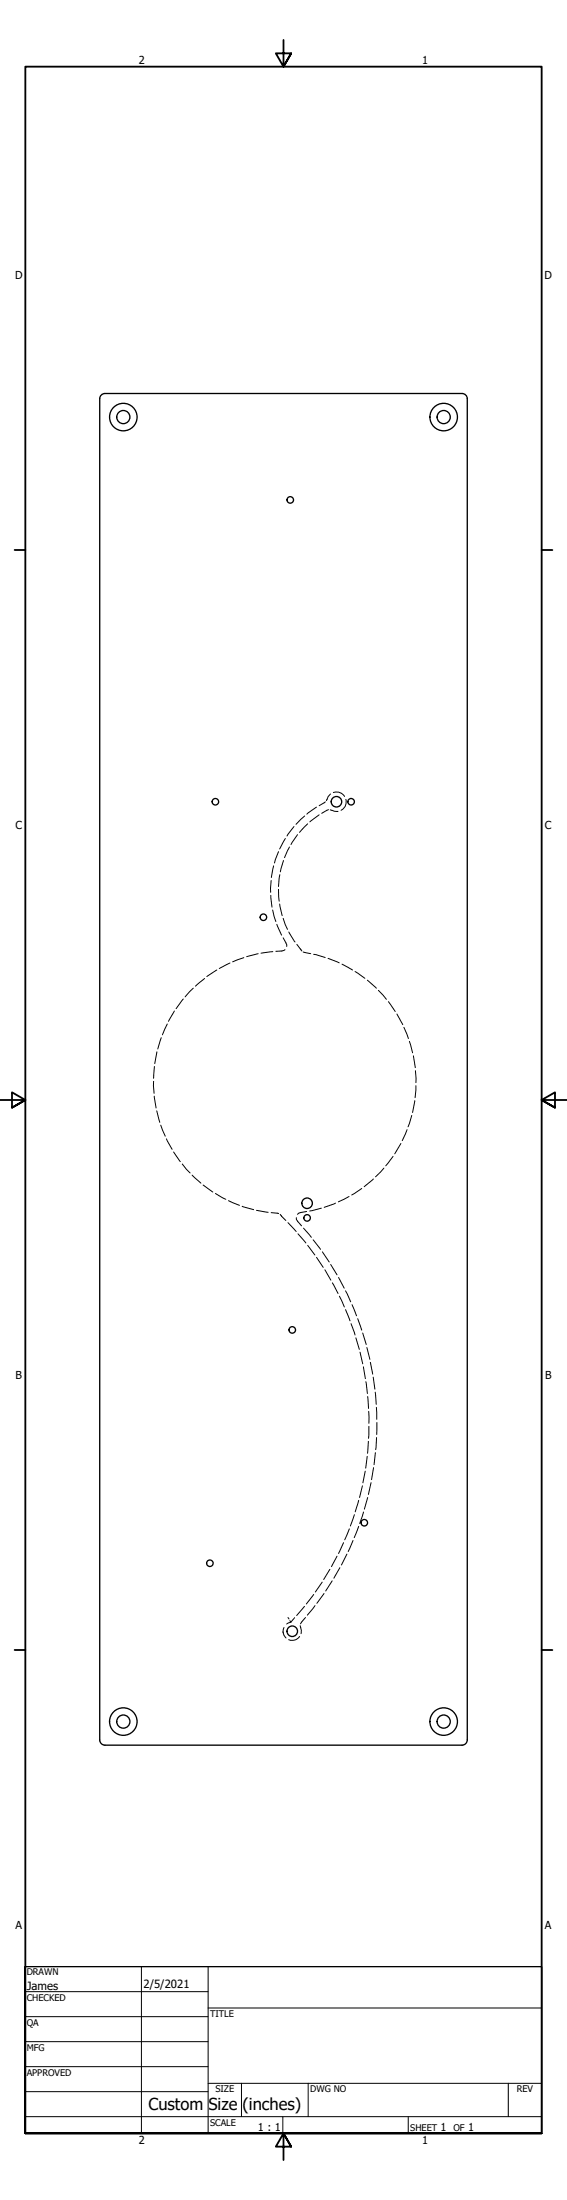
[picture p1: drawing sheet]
<svg xmlns="http://www.w3.org/2000/svg" width="216mm" height="838mm" viewBox="0 0 216 838" stroke-linecap="round" stroke-linejoin="round" font-family="sans-serif">
<!-- layer: Hidden (ANSI) -->
<g fill="none" stroke="#000" stroke-width=".38">
<path d="M108.6 319.5l-2.1 4M112 314.9l-2.7 3.6M113.3 318l-2.5 3.8M116 310.9l-3.3 3.2M117.2 313.9l-3.2 3.2M120.5 307.5l-3.7 2.7M121.5 310.5l-3.5 2.6M123.9 305.5l-2.4 1.5M125.1 308.5l-2.6 1.4M125.7 308.5l1.7 .6h1.3M125.9 302.5l-.9 1-.7 1.6M126.9 301.9a3.5 3.5 0 0 1 4.3 1.6"/>
<path d="M131.7 304.5a3.6 3.6 0 0 1-1.8 4.2M103.3 335.5l-.2 4.5M104.2 329.9l-.9 4.4M106 338.8l.3 4.5M106 324.5l-1.5 4.3M106.6 333.2l-.6 4.6M107.9 327.9l-1.2 4.3M110.2 322.7l-1.9 4.1M103.1 341.1l.5 4.5M103.8 346.7l1.2 4.4M105.4 352.2l1.9 4.1M106.5 344.4l.9 4.5"/>
<path d="M107.8 349.9l1.7 4.2M107.8 357.3l1.4 2.7v.6M110 355.1l2.3 3.8M113 359.8l1.9 2.5M73.6 376.5l-3.1 3.3M77.9 372.8l-3.5 2.9M82.5 369.6l-3.8 2.4M87.6 366.9l-4.1 2.1M92.8 364.9l-4.2 1.6M98.3 363.3l-4.4 1.2M103.9 362.6l-4.5 .6M108.5 361.8l-1.2 .5-2.3 .2"/>
<path d="M115.4 362.7l2.9 .6M119.4 363.6l4.4 1.2M124.9 365.1l4.3 1.7M130.2 367.3l4 2.3M135.2 370.1l3.7 2.6M139.9 373.4l3.4 3.1M144.1 377.3l3 3.4M61.4 395.4l-1.3 4.3M63.7 390.1l-1.9 4.2M66.4 385.2l-2.3 3.9M69.8 380.6l-2.7 3.7M147.9 381.6l2.6 3.8"/>
<path d="M151.1 386.3l2.3 4.1M153.8 391.4l1.7 4.3M155.9 396.7l1.2 4.4M58.5 412l.2 4.6M58.7 417.6l.7 4.5M58.8 406.3l-.3 4.5M59.8 400.7l-.9 4.6M157.4 402.3l.7 4.5M157.9 419.4l-.8 4.5M158.2 407.9l.2 4.6M158.4 413.6l-.3 4.6M59.7 423.2l1.1 4.4"/>
<path d="M61.2 428.7l1.7 4.2M63.4 433.9l2.1 4M66.1 438.9l2.5 3.7M152.7 435.7l-2.4 3.9M155 430.4l-1.8 4.2M156.8 425l-1.4 4.3M69.4 443.5l3 3.4M73.2 447.7l3.3 3.1M77.3 451.5l3.7 2.7M82 454.7l4 2.2M87 457.5l4.2 1.7M92.2 459.6l4.4 1.3"/>
<path d="M127.8 458.4l-4.4 1.6M132.9 455.9l-4.1 2M137.7 452.8l-3.8 2.5M142.2 449.2l-3.5 2.9M146.2 445.1l-3.2 3.3M149.7 440.6l-2.8 3.6M97.7 461.1l4.4 .8M103.3 462l2.8 .3M106.7 462.7l.4 .5M107.1 463.2h.1M107.2 463.3l1.6 1.7M109.7 465.8l3.1 3.4"/>
<path d="M112.8 463.9v.7l2 2.4M113.5 470.1l3 3.5M115.6 467.9l3 3.5M116.8 461.6l-3.1 .6-.4 .5M117.2 474.5l2.7 3.7M119.3 472.4l2.7 3.6M120.5 479l2.6 3.9M122.4 460.3l-4.5 1.1M122.7 476.9l2.6 3.9M123.7 483.8l2.3 3.9M125.9 481.8l2.4 3.9M126.6 488.8l2.1 4"/>
<path d="M128.9 486.7l2.2 4.1M129.2 493.8l1.9 4.2M131.6 491.8l1.9 4.2M131.6 499l1.7 4.2M134 497.1l1.8 4.2M133.7 504.3l1.5 4.3M135.5 509.7l1.3 4.4M136.2 502.4l1.5 4.4M137.1 515.2l1 4.4M138.1 507.9l1.3 4.4M139.7 513.4l1.1 4.5M141 519l.9 4.6"/>
<path d="M138.4 520.8l.7 4.5M139.3 526.4l.6 4.5M140 532.1l.3 4.5M140.4 537.7l.1 4.6M142.1 524.7l.6 4.6M142.9 530.4l.4 4.7M143.3 536.2l.1 4.6M139.8 554.9l-.5 4.5M140.3 549.1l-.3 4.6M140.5 543.4l-.2 4.6M142.2 559.2l-.7 4.6M142.9 553.5l-.5 4.5"/>
<path d="M143.4 547.7l-.3 4.6M143.5 542l-.1 4.5M134.9 577.1l-1.5 4.3M136.6 571.6l-1.3 4.4M138 566.1l-1.1 4.4M138.4 576.1l-1.4 4.4M139.1 560.5l-.9 4.5M140 570.5l-1.3 4.5M141.3 564.9l-1 4.5M125.6 597.9l-2.3 3.9M128.3 592.9l-2.1 4M129.4 597.3l-2.3 4"/>
<path d="M130.8 587.8l-1.9 4.1M132.1 592.1l-2.1 4.2M133 582.5l-1.7 4.2M134.4 586.9l-1.8 4.2M136.6 581.5l-1.7 4.4M109.7 616.3l.3 .5M110.4 617.5l.3 .5M110.7 618l-1.5 .7M112.2 616.3l-1.5 1.7M114.3 619.4l.4 1.8-.1 1.2M116 612l-3 3.5M116.3 616.3l-1.9 2.4"/>
<path d="M119.4 607.5l-2.8 3.6M120 611.8l-3 3.6M122.7 602.8l-2.6 3.8M123.4 607.1l-2.8 3.8M126.5 602.3l-2.5 3.9M107.8 621.9l.3 1.2 .8 1M108.1 620.1l-.3 1.8M114.1 623.5a3.3 3.3 0 0 1-4.2 1.2"/>
</g>
<!-- layer: Visible (ANSI) -->
<g fill="none" stroke="#000" stroke-width=".51">
<path d="M38.6 150.5l1.3-.6h136l1 .3 1 1.2v511.5l-.2 1-1.2 .9-136.5 .1-1-.3-1-1.2v-511.5z"/>
<circle cx="47" cy="158.9" r="2.51"/>
<circle cx="47" cy="158.9" r="5.2"/>
<circle cx="168.9" cy="158.9" r="2.51"/>
<circle cx="168.9" cy="158.9" r="5.2"/>
<circle cx="110.5" cy="190.5" r="1.24"/>
<circle cx="82" cy="305.5" r="1.24"/>
<circle cx="128.1" cy="305.5" r="2"/>
<circle cx="133.7" cy="305.5" r="1.24"/>
<circle cx="100.3" cy="349.5" r="1.24"/>
<circle cx="116.9" cy="458.4" r="2"/>
<circle cx="116.9" cy="464" r="1.24"/>
<circle cx="111.3" cy="506.7" r="1.24"/>
<circle cx="79.9" cy="595.6" r="1.24"/>
<circle cx="138.7" cy="580.2" r="1.24"/>
<circle cx="111.3" cy="621.5" r="2"/>
<circle cx="47" cy="655.9" r="2.51"/>
<circle cx="47" cy="655.9" r="5.2"/>
<circle cx="168.9" cy="655.9" r="2.51"/>
<circle cx="168.9" cy="655.9" r="5.2"/>
</g>
<!-- layer: Border (ANSI) -->
<path d="M107.9 15.2v10.2l-2.9-5.1h5.9l-3 5.1 3-5.1M5.6 209.5h4.1M206.2 209.5h4.1M0 419.1h9.7l-5.1-2.9v5.8l5.1-2.9-5.1 2.9M215.9 419.1h-9.7l5.1-2.9v5.8l-5.1-2.9 5.1 2.9M5.6 628.6h4.1M206.2 628.6h4.1M9.7 812.8v-787.4h196.5v787.4h-196.5h196.5M110.9 817.9l-3-5.1 3 5.1h-5.9l2.9-5.1v10.2" fill="none" stroke="#000" stroke-width=".7"/>
<!-- layer: Title (ANSI) -->
<g fill="none" stroke="#000" stroke-width=".38">
<path d="M9.4 758.8h69.8M53.8 749.3v63.5M79.2 749.3v63.5M9.4 768.3h69.8M9.4 777.9h69.8M79.2 765h127M9.4 787.4h69.8M9.4 796.9h69.8M79.2 793.7h127M91.9 793.7v12.7M117.3 793.7v12.7M193.5 793.7v12.7"/>
<path d="M9.4 806.4h196.8M107.7 806.4v6.4M155.4 806.4v6.4"/>
</g>
<path d="M9.4 749.3h196.8v63.5h-196.8z" fill="none" stroke="#000" stroke-width=".51"/>
<g font-size="6.3">
<text x="56.5" y="803.8">Custom</text>
<text x="79.4" y="803.8">Size</text>
<text x="92.4" y="803.8">(inches)</text>
</g>
<g font-size="4.3">
<text x="10.2" y="758">James</text>
<text x="54.6" y="757.4">2/5/2021</text>
</g>
<g font-size="4.2">
<text x="52.8" y="24.4">2</text>
<text x="160.8" y="24.4">1</text>
<text x="5.7" y="106.3">D</text>
<text x="207.4" y="106.3">D</text>
<text x="5.8" y="315.8">C</text>
<text x="207.5" y="315.8">C</text>
<text x="5.9" y="525.4">B</text>
<text x="207.6" y="525.4">B</text>
<text x="5.8" y="734.9">A</text>
<text x="207.5" y="734.9">A</text>
<text x="98.2" y="812">1 : 1</text>
<text x="167.8" y="812">1</text>
<text x="178.3" y="812">1</text>
<text x="52.8" y="816.9">2</text>
<text x="160.8" y="816.9">1</text>
</g>
<g font-size="3.5">
<text x="10.2" y="752.6">DRAWN</text>
<text x="10.2" y="762.2">CHECKED</text>
<text x="10.2" y="771.7">QA</text>
<text x="80" y="768.3">TITLE</text>
<text x="10.2" y="781.2">MFG</text>
<text x="10.2" y="790.8">APPROVED</text>
<text x="82" y="797.1">SIZE</text>
<text x="118.1" y="797.1">DWG NO</text>
<text x="196.8" y="797.1">REV</text>
<text x="80" y="809.8">SCALE</text>
<text x="156.2" y="812">SHEET</text>
<text x="172.7" y="812">OF</text>
</g>
</svg>
